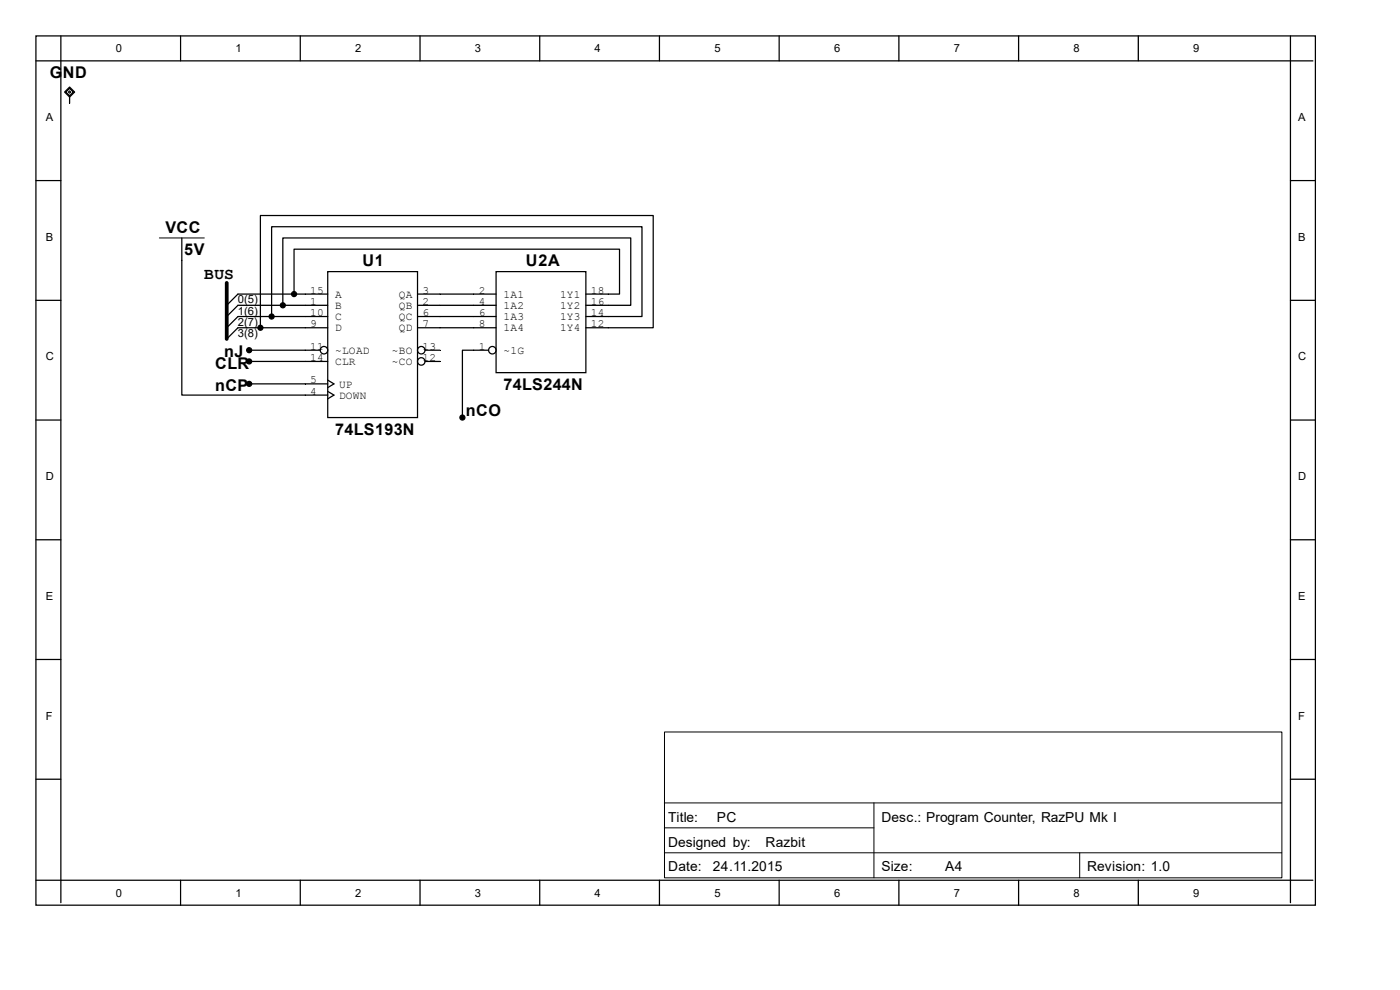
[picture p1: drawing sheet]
<svg xmlns="http://www.w3.org/2000/svg" width="297mm" height="210mm" viewBox="0 0 297 210" stroke-linecap="round" stroke-linejoin="round" font-family="sans-serif">
<g fill="none" stroke="#000" stroke-width=".26">
<path d="M7.6 7.6h271.5v184.4h-271.5zM7.6 12.9h270.9M12.9 7.6v183.9M38.3 7.6v5.3M63.7 7.6v5.3M89.1 7.6v5.3M114.5 7.6v5.3M139.9 7.6v5.3M165.3 7.6v5.3M190.7 7.6v5.3M216.1 7.6v5.3M241.5 7.6v5.3"/>
<path d="M273.8 7.6v183.9M7.6 38.3h5.3M273.8 38.3h5.3M38.6 50.5v33.3h30.9M69.5 57.6h19.1v31h-19.1zM105.2 57.6h19.1v21.5h-19.1zM7.6 63.7h5.3M52.9 74.3h15M52.9 76.7h16.6M55.2 69.5v-23.8h83.4v23.8h-14.3M57.6 67.1v-19h78.6v19h-11.9M60 64.8v-14.3h73.8v14.3h-9.5"/>
<path d="M62.4 62.4v-9.5h69v9.5h-7.1M69.5 62.4h-19l-2.4 2.4M69.5 64.8h-19l-2.4 2.3M69.5 67.1h-19l-2.4 2.4M69.5 69.5h-19l-2.4 2.4M88.6 62.4h16.6M88.6 64.8h16.6M88.6 67.1h16.6M88.6 69.5h16.6M90.2 74.3h3.1M90.2 76.7h3.1M103.7 74.3h-5.6v14.3"/>
<path d="M273.8 63.7h5.3M7.6 89.1h5.3M52.9 81.4h16.6M69.5 80.6l1.4 .8-1.4 .8M69.5 83l1.4 .8-1.4 .8M273.8 89.1h5.3M7.6 114.5h5.3M273.8 114.5h5.3M7.6 139.9h5.3M273.8 139.9h5.3M7.6 165.3h5.3M273.8 165.3h5.3"/>
<path d="M7.6 186.7h270.9M38.3 186.7v5.3M63.7 186.7v5.3M89.1 186.7v5.3M114.5 186.7v5.3M139.9 186.7v5.3M165.3 186.7v5.3M190.7 186.7v5.3M216.1 186.7v5.3M241.5 186.7v5.3"/>
<circle cx="68.7" cy="74.3" r=".79"/>
<circle cx="89.4" cy="76.7" r=".79"/>
<circle cx="89.4" cy="74.3" r=".79"/>
<circle cx="104.4" cy="74.3" r=".79"/>
</g>
<g fill="#000" stroke="#000" stroke-width=".26">
<circle cx="52.9" cy="74.3" r=".53"/>
<circle cx="52.9" cy="76.7" r=".53"/>
<circle cx="55.2" cy="69.5" r=".53"/>
<circle cx="57.6" cy="67.1" r=".53"/>
<circle cx="60" cy="64.8" r=".53"/>
<circle cx="62.4" cy="62.4" r=".53"/>
<circle cx="52.9" cy="81.4" r=".53"/>
<circle cx="98.1" cy="88.6" r=".53"/>
</g>
<path d="M33.8 50.5h9.5M141 155.3h130.9v30.9h-130.9zM141 170.3h130.9M141 175.6h44.4M185.4 170.3v15.9M141 180.9h130.9M229.1 180.9v5.3" fill="none" stroke="#000" stroke-width=".21"/>
<path d="M48.1 60v11.9" fill="none" stroke="#000" stroke-width=".79"/>
<path d="M13.7 19.5l1.1-1 1 1-1 1.1z" fill-rule="evenodd" fill="#fff" stroke="#000" stroke-width=".26"/>
<path d="M14 19.5l.8-.8 .8 .8-.8 .8zM14.8 20.6v1.3" fill="none" stroke="#000" stroke-width=".26"/>
<path d="M14.5 19.5l.3-.2 .2 .2-.2 .3z" fill="none" stroke="#000" stroke-width=".21"/>
<g font-size="3.4">
<text x="10.6" y="16.6">GND</text>
<text x="35.1" y="49.4">VCC</text>
<text x="39.1" y="54.1">5V</text>
<text x="43.3" y="59.2">BUS</text>
<text x="76.9" y="56.5">U1</text>
<text x="111.5" y="56.5">U2A</text>
<text x="47.5" y="75.8">nJ</text>
<text x="45.7" y="83">nCP</text>
<text x="45.7" y="78.2">CLR</text>
<text x="106.8" y="82.7">74LS244N</text>
<text x="98.8" y="88.3">nCO</text>
<text x="71.1" y="92.2">74LS193N</text>
</g>
<g font-size="2.9">
<text x="141.8" y="174.3">Title:</text>
<text x="141.8" y="179.6">Designed by:</text>
<text x="152.1" y="174.3">PC</text>
<text x="162.4" y="179.6">Razbit</text>
<text x="187" y="174.3">Desc.: Program Counter, RazPU Mk I</text>
<text x="141.8" y="184.9">Date:</text>
<text x="151.3" y="184.9">24.11.2015</text>
<text x="187" y="184.9">Size:</text>
<text x="200.5" y="184.9">A4</text>
<text x="230.6" y="184.9">Revision: 1.0</text>
</g>
<g font-size="2.4">
<text x="24.6" y="11.1">0</text>
<text x="50" y="11.1">1</text>
<text x="75.4" y="11.1">2</text>
<text x="100.8" y="11.1">3</text>
<text x="126.2" y="11.1">4</text>
<text x="151.6" y="11.1">5</text>
<text x="177" y="11.1">6</text>
<text x="202.4" y="11.1">7</text>
<text x="227.8" y="11.1">8</text>
<text x="253.2" y="11.1">9</text>
<text x="9.7" y="25.7">A</text>
<text x="275.4" y="25.7">A</text>
<text x="9.7" y="51.1">B</text>
<text x="275.4" y="51.1">B</text>
<text x="50.5" y="64.3">0( 5)</text>
<text x="65.8" y="62.3">15</text>
<text x="65.8" y="64.6">1</text>
<text x="71.1" y="63.2">A</text>
<text x="71.1" y="65.5">B</text>
<text x="84.6" y="63.2">QA</text>
<text x="84.6" y="65.5">QB</text>
<text x="89.6" y="62.3">3</text>
<text x="89.6" y="64.6">2</text>
<text x="101.6" y="62.3">2</text>
<text x="101.6" y="64.6">4</text>
<text x="106.8" y="63.2">1A1</text>
<text x="106.8" y="65.5">1A2</text>
<text x="118.8" y="63.2">1Y1</text>
<text x="118.8" y="65.5">1Y2</text>
<text x="125.3" y="62.3">18</text>
<text x="125.3" y="64.6">16</text>
<text x="50.5" y="71.5">3( 8)</text>
<text x="50.5" y="69.1">2( 7)</text>
<text x="50.5" y="66.7">1( 6)</text>
<text x="65.8" y="67">10</text>
<text x="65.8" y="69.4">9</text>
<text x="71.1" y="67.9">C</text>
<text x="71.1" y="70.3">D</text>
<text x="84.6" y="67.9">QC</text>
<text x="84.6" y="70.3">QD</text>
<text x="89.6" y="67">6</text>
<text x="89.6" y="69.4">7</text>
<text x="101.6" y="67">6</text>
<text x="101.6" y="69.4">8</text>
<text x="106.8" y="67.9">1A3</text>
<text x="106.8" y="70.3">1A4</text>
<text x="118.8" y="67.9">1Y3</text>
<text x="118.8" y="70.3">1Y4</text>
<text x="125.3" y="67">14</text>
<text x="125.3" y="69.4">12</text>
<text x="9.7" y="76.5">C</text>
<text x="65.8" y="74.2">11</text>
<text x="65.8" y="76.5">14</text>
<text x="71.1" y="75.1">~LOAD</text>
<text x="71.1" y="77.4">CLR</text>
<text x="83.1" y="75.1">~BO</text>
<text x="83.1" y="77.4">~CO</text>
<text x="89.6" y="74.2">13</text>
<text x="89.6" y="76.5">12</text>
<text x="101.6" y="74.2">1</text>
<text x="106.8" y="75.1">~1G</text>
<text x="275.4" y="76.5">C</text>
<text x="65.8" y="81.3">5</text>
<text x="65.8" y="83.7">4</text>
<text x="71.9" y="82.2">UP</text>
<text x="71.9" y="84.6">DOWN</text>
<text x="9.7" y="101.9">D</text>
<text x="275.4" y="101.9">D</text>
<text x="9.7" y="127.3">E</text>
<text x="275.4" y="127.3">E</text>
<text x="9.7" y="152.7">F</text>
<text x="275.4" y="152.7">F</text>
<text x="24.6" y="190.2">0</text>
<text x="50" y="190.2">1</text>
<text x="75.4" y="190.2">2</text>
<text x="100.8" y="190.2">3</text>
<text x="126.2" y="190.2">4</text>
<text x="151.6" y="190.2">5</text>
<text x="177" y="190.2">6</text>
<text x="202.4" y="190.2">7</text>
<text x="227.8" y="190.2">8</text>
<text x="253.2" y="190.2">9</text>
</g>
</svg>
